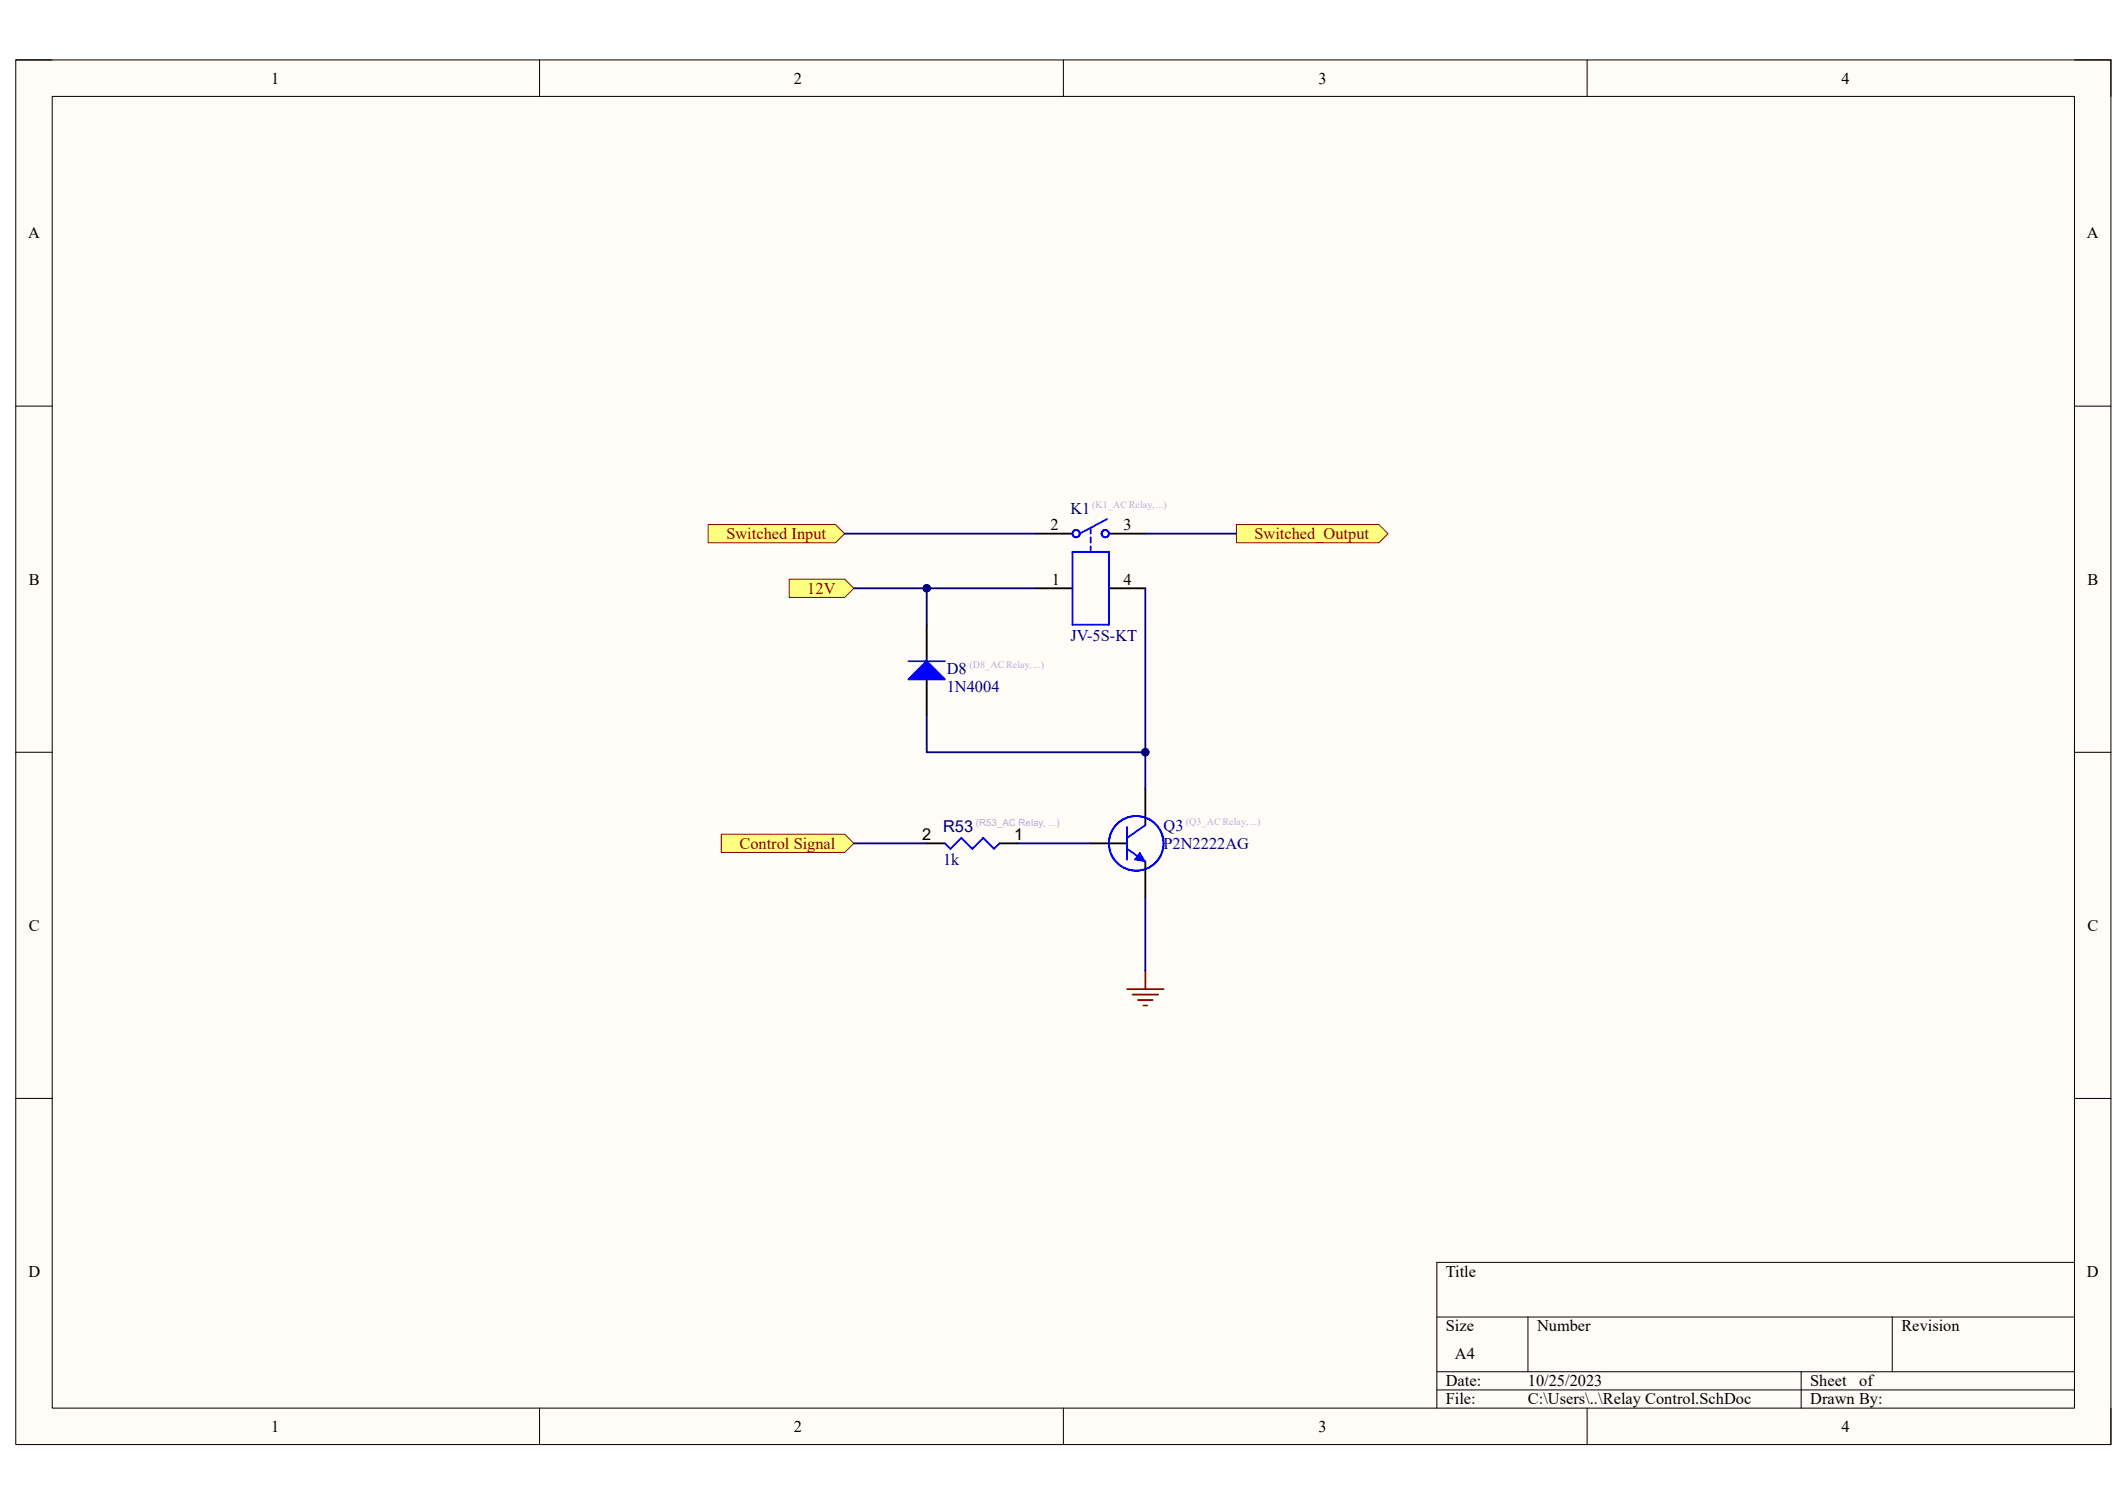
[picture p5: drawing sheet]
<svg xmlns="http://www.w3.org/2000/svg" width="297mm" height="210mm" viewBox="0 0 297 210" stroke-linecap="round" stroke-linejoin="round" font-family="sans-serif">
<path d="M2.2 8.4h292.6v193.3h-292.6z" fill-rule="evenodd" fill="#fffcf8"/>
<path d="M2.2 8.4h292.6v193.3h-292.6z" fill="none" stroke="#000" stroke-width=".14"/>
<path d="M7.3 13.5h282.4v183.1h-282.4z" fill-rule="evenodd" fill="#fffcf8"/>
<g fill="none" stroke="#000" stroke-width=".14">
<path d="M2.2 8.4h5.1M7.3 13.5h282.4v183.1h-282.4zM75.3 8.4v5.1M148.5 8.4v5.1M221.6 8.4v5.1M289.7 8.4h5.1v5.1M2.2 56.7h5.1M289.7 56.7h5.1M2.2 105h5.1M289.7 105.1h5.1M2.2 153.4h5.1M289.7 153.4h5.1"/>
<path d="M289.7 176.3h-89.1v20.3M75.3 196.6v5.1M148.5 196.6v5.1M200.6 183.9h89.1M200.6 191.5h89.1M200.6 194.1h89.1M213.4 183.9v7.6M221.6 196.6v5.1M251.5 191.5v5.1M264.2 183.9v7.6M294.8 196.6v5.1"/>
</g>
<path d="M152.3 117.8h5.1M159.9 110.1v5.1M159.9 120.3v5.1" fill="none" stroke="#000" stroke-width=".25"/>
<path d="M157.4 118.5l2.5 1.8M157.4 115.5v4.6M159.9 115.2l-2.5 1.8" fill="none" stroke="#00f" stroke-width=".25"/>
<path d="M159.2 119l.7 1.3-1.5-.2z" fill="#00f"/>
<path d="M159.2 119l.7 1.3-1.5-.2z" fill="none" stroke="#00f" stroke-width=".14"/>
<circle cx="158.7" cy="117.8" r="3.8" fill="none" stroke="#00f" stroke-width=".25"/>
<path d="M129.4 87.2v5.1M129.4 94.9v5.1" fill="none" stroke="#000" stroke-width=".25"/>
<path d="M126.9 94.9l2.5-2.6 2.5 2.6z" fill="#00f"/>
<g fill="none" stroke="#00f" stroke-width=".25">
<path d="M149.8 77.1h5v10.1h-5zM152.3 73.8v.7M152.3 75v.8M152.3 76.3v.5M154.6 72.5l-3.8 2M126.9 94.9l2.5-2.6 2.5 2.6zM126.9 92.3h5M131.9 117.8l.8 .7 1.5-1.5 1.6 1.5 1.5-1.5 1.5 1.5 .8-.7"/>
<circle cx="150.3" cy="74.5" r=".51"/>
<circle cx="154.3" cy="74.5" r=".51"/>
</g>
<path d="M144.7 74.5h5.1M154.8 74.5h5.1M144.7 82.1h5.1M154.8 82.1h5.1M129.4 117.8h2.5M139.6 117.8h2.5" fill="none" stroke="#000" stroke-width=".25"/>
<path d="M110.2 80.9h7.8l1.2 1.2-1.2 1.3h-7.8z" fill-rule="evenodd" fill="#ffff80"/>
<path d="M110.2 80.9h7.8l1.2 1.2-1.2 1.3h-7.8z" fill="none" stroke="#800000" stroke-width=".14"/>
<path d="M172.7 73.2h19.9l1.2 1.3-1.2 1.3h-19.9z" fill-rule="evenodd" fill="#ffff80"/>
<path d="M172.7 73.2h19.9l1.2 1.3-1.2 1.3h-19.9z" fill="none" stroke="#800000" stroke-width=".14"/>
<path d="M98.9 73.2h17.8l1.2 1.3-1.2 1.3h-17.8z" fill-rule="evenodd" fill="#ffff80"/>
<path d="M98.9 73.2h17.8l1.2 1.3-1.2 1.3h-17.8z" fill="none" stroke="#800000" stroke-width=".14"/>
<path d="M100.7 116.5h17.3l1.2 1.3-1.2 1.2h-17.3z" fill-rule="evenodd" fill="#ffff80"/>
<path d="M100.7 116.5h17.3l1.2 1.3-1.2 1.2h-17.3z" fill="none" stroke="#800000" stroke-width=".14"/>
<path d="M157.4 138.1h5.1M158.2 138.9h3.5M158.9 139.6h2.1M159.9 135.6v2.5M159.7 140.4h.5" fill="none" stroke="#800000" stroke-width=".25"/>
<path d="M159.9 82.1v28" fill="none" stroke="#000080" stroke-width=".25"/>
<circle cx="159.9" cy="105" r=".51" fill="#000080"/>
<circle cx="159.9" cy="105" r=".51" fill="none" stroke="#000080" stroke-width=".14"/>
<path d="M129.4 100v5h30.5M142.1 117.8h10.2M159.9 125.4v10.2" fill="none" stroke="#000080" stroke-width=".25"/>
<circle cx="159.9" cy="105" r=".51" fill="#000080"/>
<circle cx="159.9" cy="105" r=".51" fill="none" stroke="#000080" stroke-width=".14"/>
<path d="M144.7 82.1h-15.3v5.1" fill="none" stroke="#000080" stroke-width=".25"/>
<circle cx="129.4" cy="82.1" r=".51" fill="#000080"/>
<circle cx="129.4" cy="82.1" r=".51" fill="none" stroke="#000080" stroke-width=".14"/>
<path d="M119.2 82.1h10.2" fill="none" stroke="#000080" stroke-width=".25"/>
<circle cx="129.4" cy="82.1" r=".51" fill="#000080"/>
<circle cx="129.4" cy="82.1" r=".51" fill="none" stroke="#000080" stroke-width=".14"/>
<path d="M117.9 74.5h26.8M159.9 74.5h12.8M119.2 117.8h10.2" fill="none" stroke="#000080" stroke-width=".25"/>
<g font-size="2.3">
<text x="37.9" y="11.7">1</text>
<text x="110.9" y="11.7">2</text>
<text x="184.1" y="11.7">3</text>
<text x="257.1" y="11.7">4</text>
<text x="3.9" y="33.3">A</text>
<text x="291.4" y="33.3">A</text>
<text x="146.7" y="74">2</text>
<text x="156.9" y="74">3</text>
<text x="4" y="81.6">B</text>
<text x="146.9" y="81.6">1</text>
<text x="156.9" y="81.6">4</text>
<text x="291.5" y="81.6">B</text>
<text x="128.8" y="117.3">2</text>
<text x="141.6" y="117.3">1</text>
<text x="4" y="130">C</text>
<text x="291.5" y="130">C</text>
<text x="4" y="178.3">D</text>
<text x="201.9" y="178.3">Title</text>
<text x="291.4" y="178.3">D</text>
<text x="201.9" y="185.9">Size</text>
<text x="214.6" y="185.9">Number</text>
<text x="265.5" y="185.9">Revision</text>
<text x="203.2" y="189.7">A4</text>
<text x="201.9" y="193.5">Date:</text>
<text x="201.9" y="196.1">File:</text>
<text x="213.3" y="193.5">10/25/2023</text>
<text x="213.4" y="196.1">C:\Users\..\Relay Control.SchDoc</text>
<text x="252.8" y="193.5">Sheet</text>
<text x="252.8" y="196.1">Drawn By:</text>
<text x="259.6" y="193.5">of</text>
<text x="37.9" y="199.9">1</text>
<text x="110.9" y="199.9">2</text>
<text x="184.1" y="199.9">3</text>
<text x="257.1" y="199.9">4</text>
</g>
<g font-size="2.3" fill="#000080">
<text x="149.5" y="71.7">K1</text>
<text x="149.5" y="89.5">JV-5S-KT</text>
<text x="132.2" y="94.1">D8</text>
<text x="132.2" y="96.6">1N4004</text>
<text x="131.7" y="116.2">R53</text>
<text x="162.5" y="116">Q3</text>
<text x="162.5" y="118.5">P2N2222AG</text>
<text x="131.7" y="120.8">1k</text>
</g>
<g font-size="2.3" fill="#800000">
<text x="101.4" y="75.3">Switched Input</text>
<text x="175.2" y="75.3">Switched_Output</text>
<text x="112.7" y="82.9">12V</text>
<text x="103.3" y="118.5">Control Signal</text>
</g>
<g font-size="1.4" fill="#b2b0d4">
<text x="152.5" y="70.9">(K1_AC Relay, ...)</text>
<text x="135.4" y="93.3">(D8_AC Relay, ...)</text>
<text x="136.3" y="115.4">(R53_AC Relay, ...)</text>
<text x="165.6" y="115.1">(Q3_AC Relay, ...)</text>
</g>
</svg>
